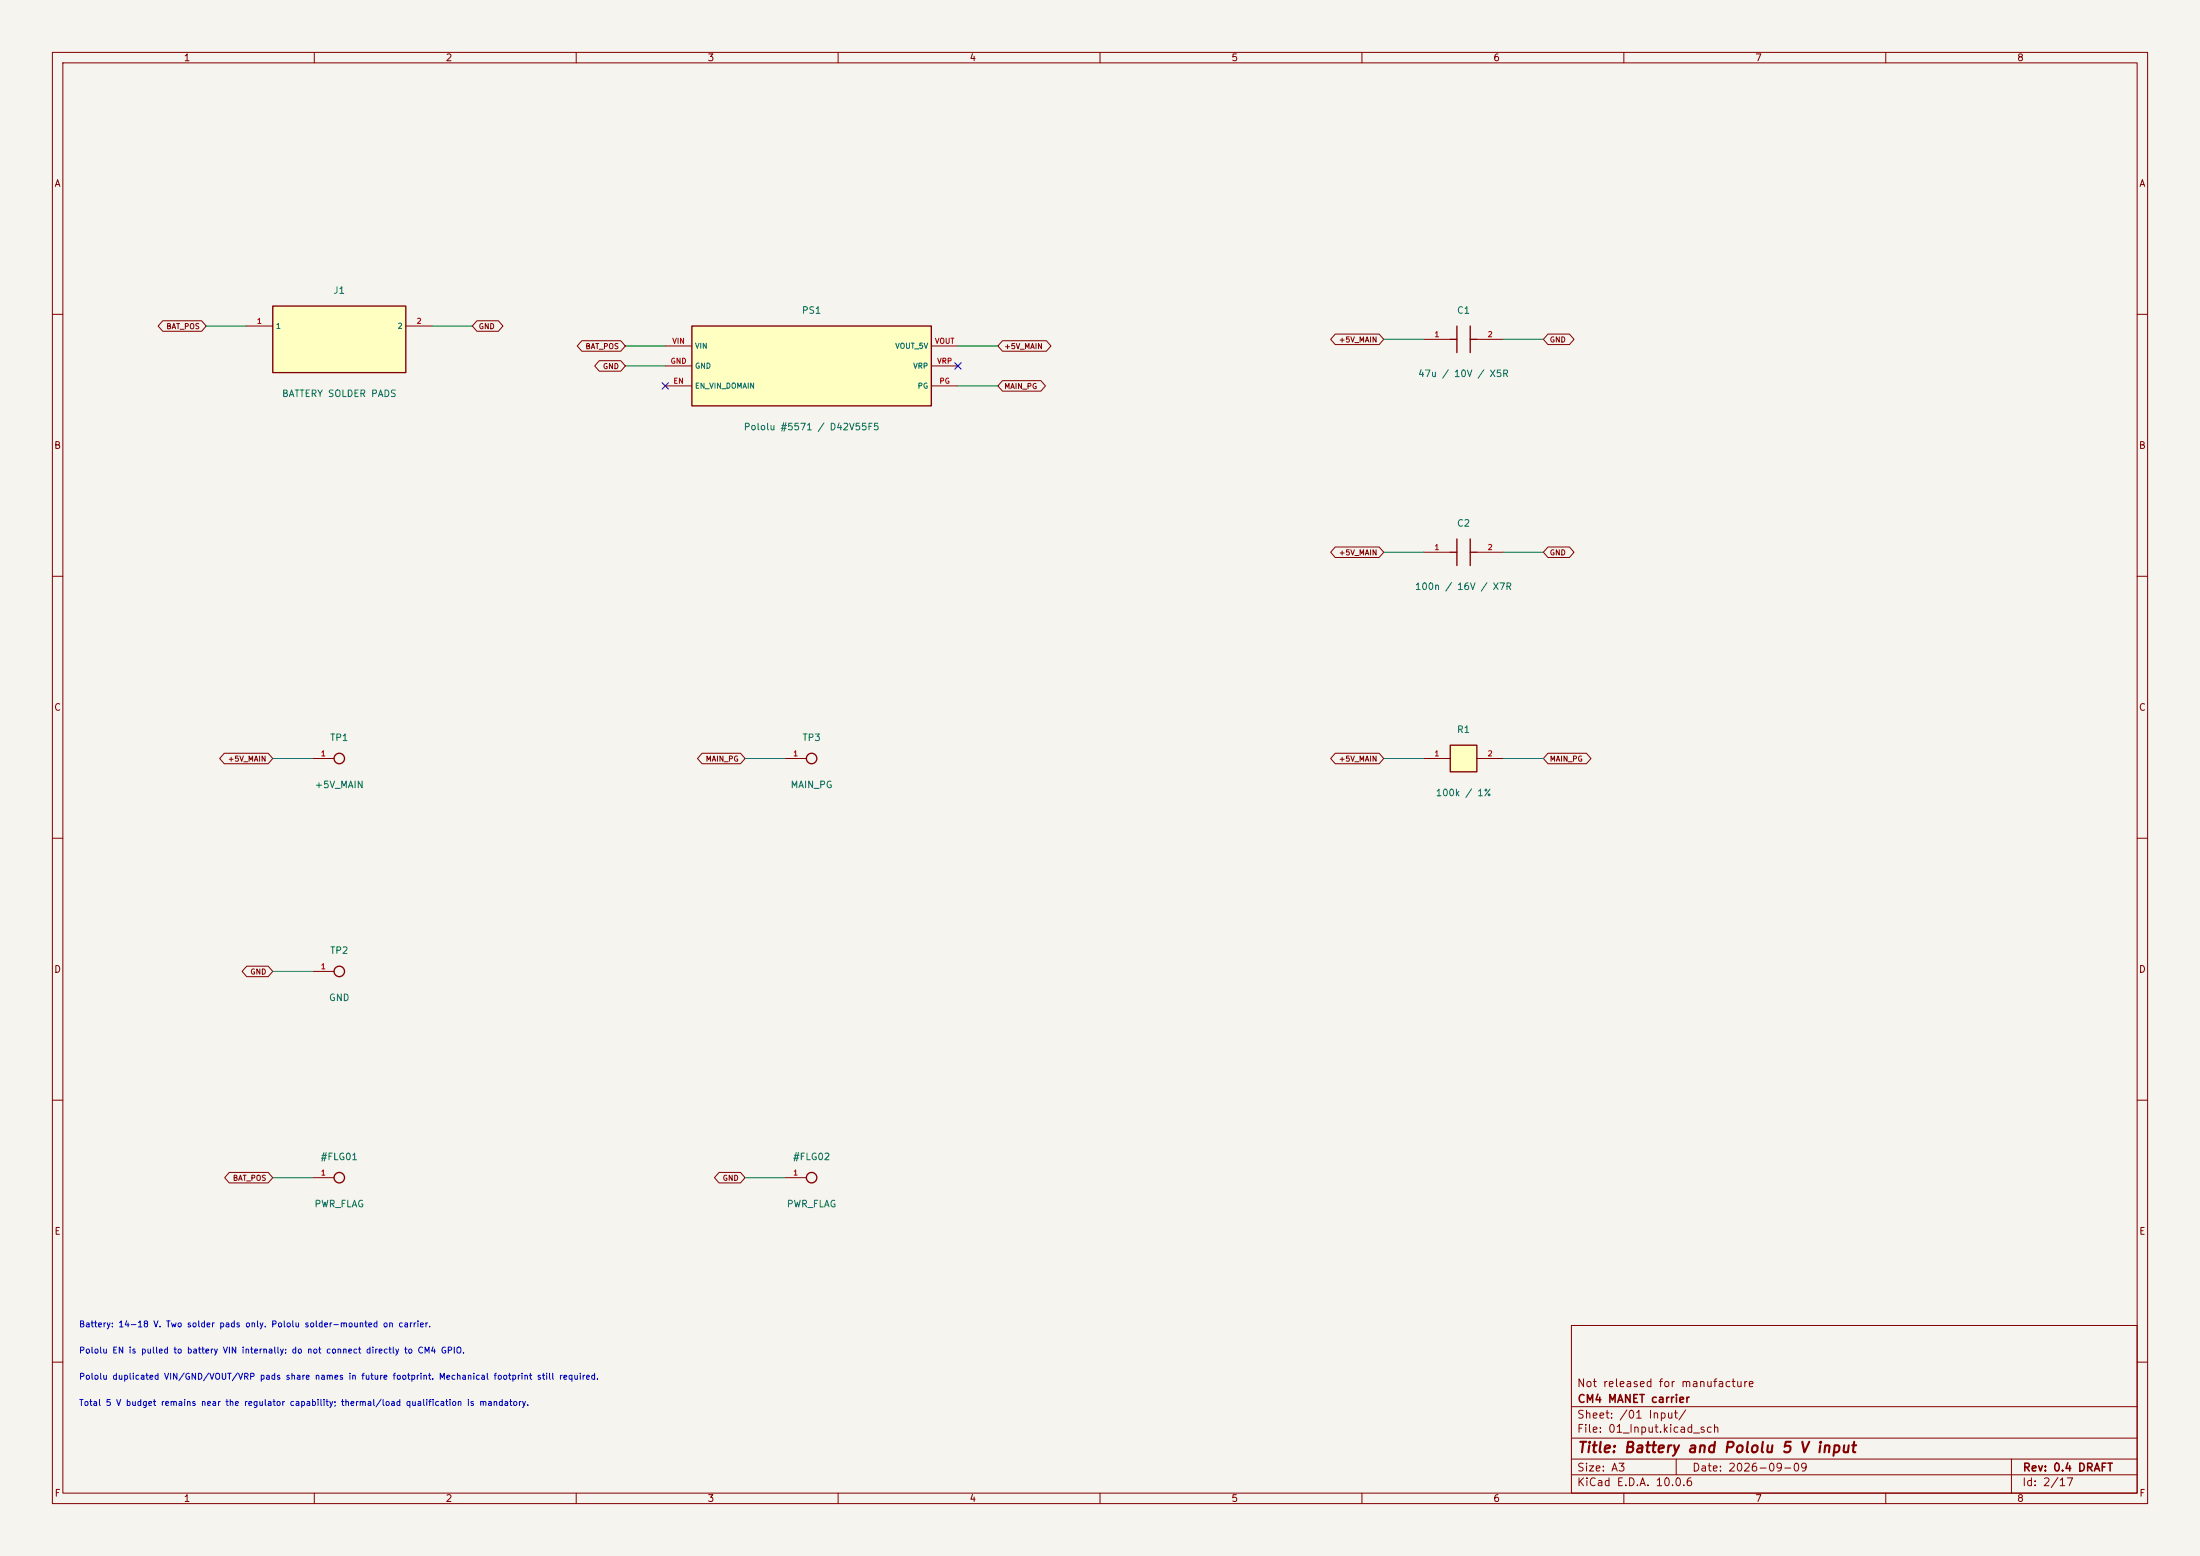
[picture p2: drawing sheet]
<svg xmlns="http://www.w3.org/2000/svg" width="420mm" height="297mm" viewBox="0 0 420 297" stroke-linecap="round" stroke-linejoin="round" font-family="sans-serif">
<path d="M0 0h420v297h-420z" fill="#f5f4ef" stroke="#f5f4ef" stroke-width=".19"/>
<g fill="none" stroke="#840000" stroke-width=".19">
<path d="M10 10h400v277h-400zM12 12h396v273h-396zM60 10v2M110 10v2M160 10v2M210 10v2M260 10v2M310 10v2M360 10v2M10 60h2M408 60h2M10 110h2"/>
<path d="M408 110h2M10 160h2M408 160h2M10 210h2M408 210h2M300 253h108v32h-108zM10 260h2M300 278.5h108M300 274.5h108M300 268.5h108M320 278.5v3M384 278.5v6.5"/>
<path d="M408 260h2M60 285v2M110 285v2M160 285v2M210 285v2M260 285v2M300 281.5h108M310 285v2M360 285v2"/>
</g>
<path d="M132.1 62.2h45.7v15.3h-45.7z" fill="#ffffc2"/>
<g fill="none" stroke="#840000" stroke-width=".25">
<path d="M132.1 62.2h45.7v15.3h-45.7zM276.9 105.4h1.2M278.1 102.9v5.1M280.7 105.4h1.2M280.7 102.9v5.1"/>
<circle cx="64.8" cy="144.8" r="1"/>
<circle cx="64.8" cy="224.8" r="1"/>
</g>
<path d="M127 73.7h5.1M127 69.9h5.1M127 66h5.1M177.8 73.7h5.1M177.8 69.9h5.1M177.8 66h5.1M271.8 105.4h5.1M281.9 105.4h5.1M59.7 144.8h4.1M59.7 224.8h4.1" fill="none" stroke="#840000" stroke-width=".19"/>
<path d="M52.1 58.4h25.4v12.7h-25.4z" fill="#ffffc2"/>
<g fill="none" stroke="#840000" stroke-width=".25">
<path d="M52.1 58.4h25.4v12.7h-25.4z"/>
<circle cx="64.8" cy="185.4" r="1"/>
</g>
<path d="M47 62.2h5.1M77.5 62.2h5M59.7 185.4h4.1" fill="none" stroke="#840000" stroke-width=".19"/>
<path d="M276.9 142.2h5v5.1h-5z" fill="#ffffc2"/>
<g fill="none" stroke="#840000" stroke-width=".25">
<path d="M276.9 64.8h1.2M278.1 62.2v5.1M280.7 64.8h1.2M280.7 62.2v5.1M276.9 142.2h5v5.1h-5z"/>
<circle cx="154.9" cy="144.8" r="1"/>
<circle cx="154.9" cy="224.8" r="1"/>
</g>
<g fill="none" stroke="#840000" stroke-width=".19">
<path d="M31.1 61.2h7.4l.9 1-.9 1h-7.4l-.9-1zM91 61.2h4.1l.9 1-.9 1h-4.1l-.8-1zM111.1 65h7.4l.9 1-.9 1h-7.4l-.9-1zM114.4 68.8h4.1l.9 1.1-.9 1h-4.1l-.9-1zM191.4 72.7h7.3l.9 1-.9 1h-7.3l-.9-1zM191.4 65h8.4l.8 1-.8 1h-8.4l-.9-1zM254.9 63.8h8.4l.9 1-.9 1h-8.4l-.9-1zM271.8 64.8h5.1M281.9 64.8h5.1M295.5 63.8h4.1l.9 1-.9 1h-4.1l-.9-1zM254.9 104.4h8.4l.9 1-.9 1h-8.4l-.9-1zM295.5 104.4h4.1l.9 1-.9 1h-4.1l-.9-1z"/>
<path d="M42.8 143.8h8.4l.9 1-.9 1h-8.4l-.9-1zM134 143.8h7.4l.8 1-.8 1h-7.4l-.8-1zM149.9 144.8h4M254.9 143.8h8.4l.9 1-.9 1h-8.4l-.9-1zM271.8 144.8h5.1M281.9 144.8h5.1M295.5 143.8h7.4l.8 1-.8 1h-7.4l-.9-1zM47.1 184.4h4.1l.9 1-.9 1h-4.1l-.9-1zM43.8 223.8h7.4l.9 1-.9 1h-7.4l-.9-1zM137.3 223.8h4.1l.8 1-.8 1h-4.1l-.9-1zM149.9 224.8h4"/>
</g>
<g fill="none" stroke="#009600" stroke-width=".19">
<path d="M39.4 62.2h7.6M82.5 62.2h7.7M119.4 69.9h7.6M119.4 66h7.6M182.9 66h7.6M182.9 73.7h7.6M264.2 64.8h7.6M287 64.8h7.6M264.2 105.4h7.6M287 105.4h7.6M52.1 144.8h7.6M142.2 144.8h7.7"/>
<path d="M264.2 144.8h7.6M287 144.8h7.6M52.1 185.4h7.6M52.1 224.8h7.6M142.2 224.8h7.7"/>
</g>
<path d="M126.4 73.1l1.2 1.2M127.6 73.1l-1.2 1.2M182.3 69.2l1.2 1.3M183.5 69.2l-1.2 1.3" fill="none" stroke="#000084" stroke-width=".19"/>
<text font-size="2" fill="#840000" x="301" y="277.8">Title: Battery and Pololu 5 V input</text>
<g font-size="1.5" fill="#840000">
<text x="300.9" y="265.1">Not released for manufacture</text>
<text x="301" y="268.1">CM4 MANET carrier</text>
<text x="300.9" y="273.8">File: 01_Input.kicad_sch</text>
<text x="300.9" y="271.1">Sheet: /01 Input/</text>
<text x="300.9" y="281.2">Size: A3</text>
<text x="322.9" y="281.2">Date: 2026-09-09</text>
<text x="386" y="281.2">Rev: 0.4 DRAFT</text>
<text x="300.9" y="284">KiCad E.D.A. 10.0.6</text>
<text x="385.9" y="284">Id: 2/17</text>
</g>
<g font-size="1.3" fill="#840000">
<text x="35" y="12">1</text>
<text x="85" y="12">2</text>
<text x="135" y="12">3</text>
<text x="185" y="12">4</text>
<text x="235" y="12">5</text>
<text x="285" y="12">6</text>
<text x="335" y="12">7</text>
<text x="385" y="12">8</text>
<text x="10.3" y="36">A</text>
<text x="408.3" y="36">A</text>
<text x="10.2" y="86">B</text>
<text x="408.2" y="86">B</text>
<text x="10.2" y="136">C</text>
<text x="408.2" y="136">C</text>
<text x="10.2" y="186">D</text>
<text x="408.2" y="186">D</text>
<text x="10.3" y="236">E</text>
<text x="408.3" y="236">E</text>
<text x="10.3" y="286">F</text>
<text x="35" y="287">1</text>
<text x="85" y="287">2</text>
<text x="135" y="287">3</text>
<text x="185" y="287">4</text>
<text x="235" y="287">5</text>
<text x="285" y="287">6</text>
<text x="335" y="287">7</text>
<text x="385" y="287">8</text>
<text x="408.3" y="286">F</text>
</g>
<g font-size="1.3" fill="#006464">
<text x="63.6" y="56.4">J1</text>
<text x="153" y="60.2">PS1</text>
<text x="278" y="60.2">C1</text>
<text x="53.7" y="76.1">BATTERY SOLDER PADS</text>
<text x="270.6" y="72.3">47u / 10V / X5R</text>
<text x="141.9" y="82.4">Pololu #5571 / D42V55F5</text>
<text x="278" y="100.8">C2</text>
<text x="270" y="112.9">100n / 16V / X7R</text>
<text x="62.9" y="141.7">TP1</text>
<text x="153.1" y="141.7">TP3</text>
<text x="278" y="140.2">R1</text>
<text x="60" y="150.7">+5V_MAIN</text>
<text x="150.8" y="150.7">MAIN_PG</text>
<text x="274" y="152.3">100k / 1%</text>
<text x="62.9" y="182.4">TP2</text>
<text x="62.7" y="191.4">GND</text>
<text x="61.1" y="221.8">#FLG01</text>
<text x="151.3" y="221.8">#FLG02</text>
<text x="59.9" y="230.8">PWR_FLAG</text>
<text x="150.1" y="230.8">PWR_FLAG</text>
</g>
<g font-size="1.2" fill="#0000c2">
<text x="15" y="253.6">Battery: 14-18 V. Two solder pads only. Pololu solder-mounted on carrier.</text>
<text x="15" y="258.6">Pololu EN is pulled to battery VIN internally: do not connect directly to CM4 GPIO.</text>
<text x="15" y="263.6">Pololu duplicated VIN/GND/VOUT/VRP pads share names in future footprint. Mechanical footprint still required.</text>
<text x="15" y="268.6">Total 5 V budget remains near the regulator capability; thermal/load qualification is mandatory.</text>
</g>
<g font-size="1" fill="#840000">
<text x="31.7" y="63.1">BAT_POS</text>
<text x="91.3" y="63.1">GND</text>
<text x="255.5" y="65.6">+5V_MAIN</text>
<text x="295.8" y="65.6">GND</text>
<text x="111.7" y="66.9">BAT_POS</text>
<text x="115" y="70.7">GND</text>
<text x="191.6" y="66.9">+5V_MAIN</text>
<text x="191.6" y="74.5">MAIN_PG</text>
<text x="255.5" y="106.2">+5V_MAIN</text>
<text x="295.8" y="106.2">GND</text>
<text x="43.4" y="145.6">+5V_MAIN</text>
<text x="134.6" y="145.6">MAIN_PG</text>
<text x="255.5" y="145.6">+5V_MAIN</text>
<text x="295.8" y="145.6">MAIN_PG</text>
<text x="47.7" y="186.2">GND</text>
<text x="44.4" y="225.6">BAT_POS</text>
<text x="137.9" y="225.6">GND</text>
</g>
<g font-size="1" fill="#a90000">
<text x="49" y="62">1</text>
<text x="79.4" y="62">2</text>
<text x="128.2" y="65.9">VIN</text>
<text x="178.4" y="65.9">VOUT</text>
<text x="273.7" y="64.6">1</text>
<text x="283.9" y="64.6">2</text>
<text x="127.9" y="69.7">GND</text>
<text x="178.8" y="69.7">VRP</text>
<text x="128.5" y="73.5">EN</text>
<text x="179.2" y="73.5">PG</text>
<text x="273.7" y="105.2">1</text>
<text x="283.9" y="105.2">2</text>
<text x="61.2" y="144.6">1</text>
<text x="151.3" y="144.6">1</text>
<text x="273.7" y="144.6">1</text>
<text x="283.9" y="144.6">2</text>
<text x="61.2" y="185.2">1</text>
<text x="61.2" y="224.6">1</text>
<text x="151.3" y="224.6">1</text>
</g>
<g font-size="1" fill="#006464">
<text x="52.6" y="63">1</text>
<text x="75.8" y="63">2</text>
<text x="132.6" y="70.6">GND</text>
<text x="132.6" y="66.8">VIN</text>
<text x="170.8" y="66.8">VOUT_5V</text>
<text x="174.2" y="70.6">VRP</text>
<text x="132.6" y="74.4">EN_VIN_DOMAIN</text>
<text x="175.1" y="74.4">PG</text>
</g>
</svg>
